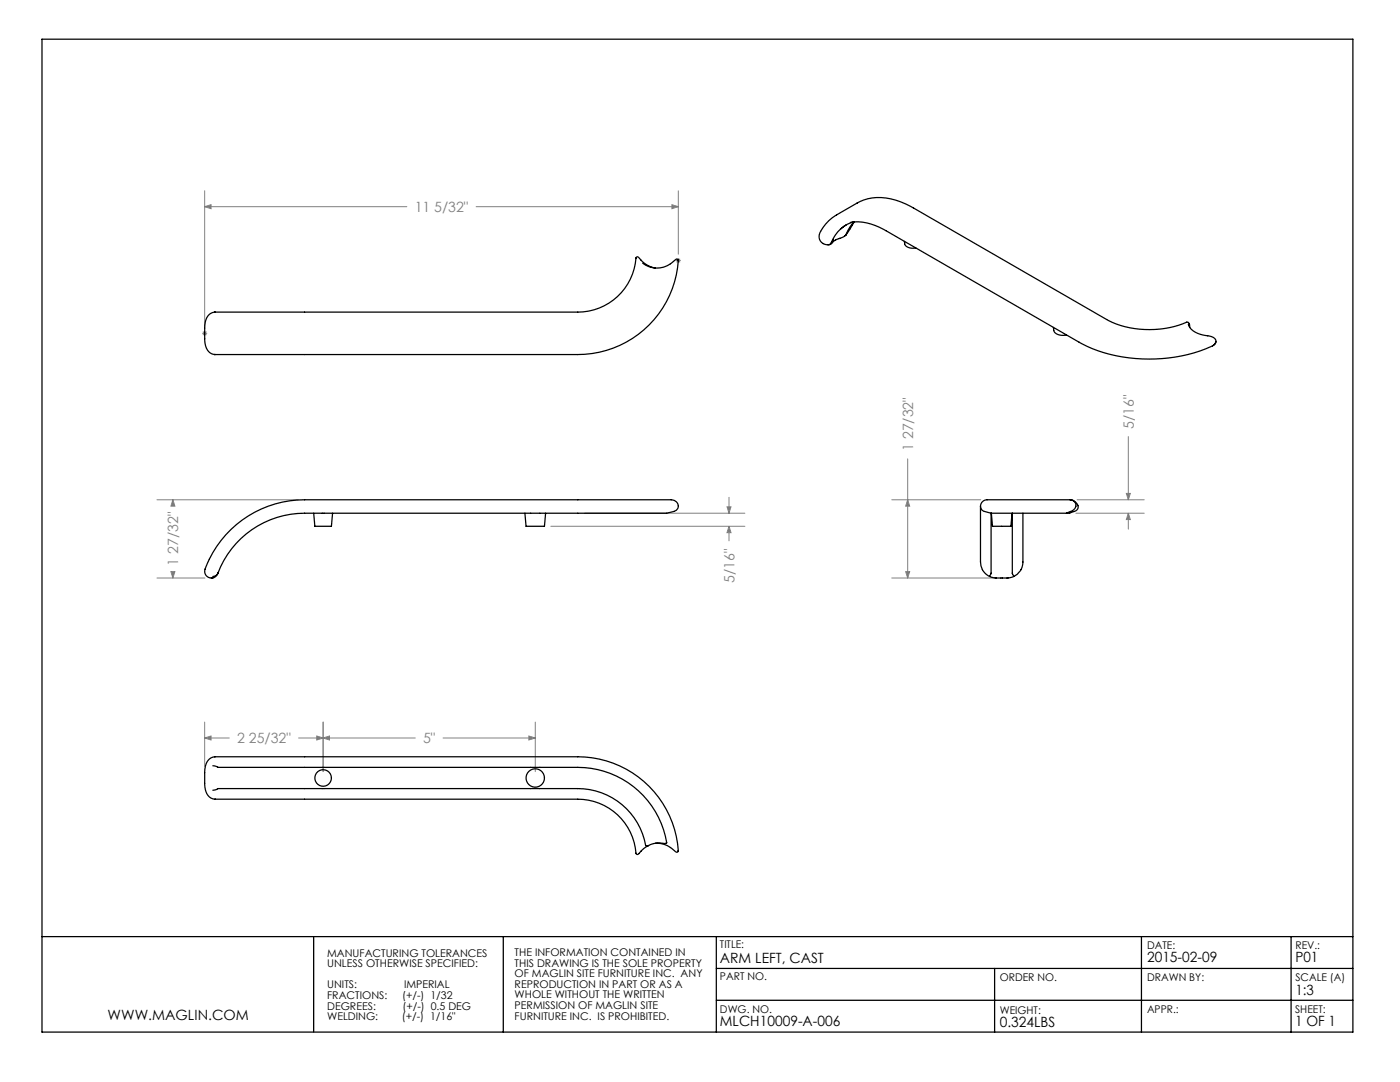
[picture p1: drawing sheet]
<svg xmlns="http://www.w3.org/2000/svg" width="279mm" height="216mm" viewBox="0 0 279 216" stroke-linecap="round" stroke-linejoin="round" font-family="sans-serif">
<path d="M8.4 7.8h261.6v198.1h-261.6zM8.4 186.9h261.6M62.6 186.9v19M100.4 186.9v19M143 199.6h127M143 193.2h127M143 186.9v19M198.5 193.2v12.7M227.8 186.9v19M257.7 186.9v19" fill="none" stroke="#000" stroke-width=".25"/>
<g fill="none" stroke="#808080" stroke-width=".2">
<path d="M40.8 38.1v27.1M135.4 38.1v12.6M40.8 41.2l1.3-.4v.8zM40.8 41.2h40.4M95 41.2h40.4M134.1 40.8l1.3 .4-1.3 .4zM134.9 52h1M135 51.6l.7 .7M135.4 51.5v1M135.7 51.6l-.7 .7M40.3 66.5h1M40.5 66.2l.7 .7"/>
<path d="M40.8 66v1M41.2 66.2l-.7 .7M31.3 99.7h28.2M34.5 99.7l.4 1.3h-.8zM34.5 99.7v.9M145.5 99.2v3.2M178 99.7h17.7M181.1 91.6v23.7M181.1 99.7l.4 1.3h-.8zM215 99.7h13.4M224.8 98.5h.8l-.4 1.2zM225.2 87.1v12.6"/>
<path d="M31.3 115.3h9.6M34.1 114.1h.8l-.4 1.2zM34.5 114.4v.9M109.9 105h38.8M116.6 102.4h32.1M145.1 101.1h.8l-.4 1.3zM145.5 105v2.9M145.5 105l.4 1.3h-.8zM178 115.3h20.8M180.7 114.1h.8l-.4 1.2zM214.7 102.4h13.7M225.2 102.4v3.2"/>
<path d="M225.2 102.4l.4 1.3h-.8zM40.8 147.3l1.3-.4v.8zM40.8 144.1v8.8M40.8 147.3h5M59.6 147.3h23.3M63.2 146.9l1.3 .4-1.3 .4zM64.5 147.3l1.3-.4v.8zM64.5 144.1v9.9M88.4 147.3h18.4M105.6 146.9l1.2 .4-1.2 .4zM106.8 144.1v9.9"/>
</g>
<g fill="#808080">
<path d="M134.1 40.8l1.3 .4-1.3 .4zM40.8 41.2l1.3-.4v.8z"/>
<path d="M63.2 146.9l1.3 .4-1.3 .4zM40.8 147.3l1.3-.4v.8z"/>
<path d="M64.5 147.3l1.3-.4v.8zM105.6 146.9l1.2 .4-1.2 .4z"/>
<path d="M180.7 114.1h.8l-.4 1.2zM181.1 99.7l.4 1.3h-.8zM225.2 102.4l.4 1.3h-.8zM224.8 98.5h.8l-.4 1.2z"/>
<path d="M34.5 99.7l.4 1.3h-.8zM34.1 114.1h.8l-.4 1.2zM145.1 101.1h.8l-.4 1.3zM145.5 105l.4 1.3h-.8z"/>
</g>
<g fill="none" stroke="#000" stroke-width=".25">
<path d="M130.8 53.5a6.1 6.1 0 0 1-3.5-2.2l-.4 .2a11.6 11.6 0 0 1-11.6 10.8h-72.4M135.4 51.9v.1M135.4 51.9a.34 .34 0 0 0-.3-.2 .34 .34 0 0 0-.4 .2 4.8 4.8 0 0 1-6.4 .6M135.4 52h.1M135.4 52a20.1 20.1 0 0 1-20.1 18.7h-72.5M165.7 48.8h-.3M166.2 48.3l-.5 .5M166.3 47.8l-.3 .6M168.8 46.9l-.5 .4-1.5 .6-.6 .4M168.9 44.9l-1.1 .8M169.7 44.4a10.4 10.4 0 0 1 7.1 1.6l38.6 22.3a31.1 31.1 0 0 0 26.6 .7M170.4 44.3a7.5 7.5 0 0 0-4.6 4.3 1.34 1.34 0 0 1-2.1-.5l-.2-1 .3-.9"/>
<path d="M170.5 44.2a5.4 5.4 0 0 0-1.7 2.6l.9-1.2M170.5 44.3l-.8 1.3M171 40.5a10.2 10.2 0 0 1 9.8 .2l40.1 23.1a19.5 19.5 0 0 0 16.1 .5l.4 .4M171.1 40.5l-4.4 2.5a8.5 8.5 0 0 0-2.9 3.2M180.5 48.2a1.37 1.37 0 0 0 1.8 1.3h.5M42.8 70.7h.1M42.8 62.3a2.31 2.31 0 0 0-1.9 2.5l-.1 2.8a2.86 2.86 0 0 0 1.9 3.1h.2M42.9 62.3h-.1M210.2 65.3a1.61 1.61 0 0 0 2.1 1.6l.6-.1M237.2 64.7a2.94 2.94 0 0 0 2.3 2l1.2 .3a1.68 1.68 0 0 1 2 1.2l-.3 .5-.4 .3M237.4 64.7v.6M237.4 64.7v.1"/>
<path d="M242.6 68.3l-.2 .4-.4 .3M213.6 99.7a1.16 1.16 0 0 1 1.1 1.1 1.16 1.16 0 0 1-1 1.2l-.8 .4h-15.1M213.6 99.7a1.43 1.43 0 0 1 1.4 2l-1.5 .7M213.6 99.7h-15.8a1.57 1.57 0 0 0-2.1 1.4l.4 .8 1.7 .5M42.4 115.3h-.1M43.4 114.5a1.07 1.07 0 0 1-.9 .5M43.5 114.4a1.34 1.34 0 0 1-1.2 .9M43.5 114.4a18.5 18.5 0 0 1 17.3-12h70a8.2 8.2 0 0 0 4.2-.6 1.25 1.25 0 0 0 .2-1.5 1.25 1.25 0 0 0-1.4-.6h-73a21 21 0 0 0-19.9 14.2 1.34 1.34 0 0 0 1.4 1.4M43.5 114.4l-.1 .1M43.5 114.4h.1M62.6 102.4l.2 2.6h3.3l.3-2.6M104.8 102.4l.2 2.6h3.7l.2-2.6"/>
<path d="M195.7 101v11.2M195.7 112.1a3.2 3.2 0 0 0 1.8 2.9M197.5 115l1.4 .3h2.3l1.1-.3M197.8 102.4l.3 2.6h3.6l.3-2.6v12l.3 .6M197.8 102.4v12l-.3 .6M204.1 112.1v.4a3.1 3.1 0 0 1-1.8 2.5M204.1 102.4v9.8M213 102.4h.4M213.4 102.2v.2M42.5 157.7l1-.3h71.8a14 14 0 0 1 13.7 11.4l.4-.1M42.5 152.8l1 .3h71.8a17.8 17.8 0 0 1 17.7 15.1l-.3 .1a5 5 0 0 0-3.3 .4M42.9 159.5h72.4a11.8 11.8 0 0 1 11.7 10.9l.3 .1 .2-.2"/>
<path d="M42.9 159.5a2.25 2.25 0 0 1-2-2.5l-.1-2.8a2.72 2.72 0 0 1 2-3.2h72.5a20.1 20.1 0 0 1 20.1 18.9l-.3 .2-.3-.1a5.5 5.5 0 0 0-4-1.7M129.4 168.7l-.8 .6-1 1"/>
<circle cx="64.5" cy="155.2" r="1.65"/>
<circle cx="106.8" cy="155.2" r="1.84"/>
</g>
<g font-size="2.8" fill="#808080">
<text x="82.8" y="42.3">11 5/32&quot;</text>
<text x="182.2" y="90" transform="rotate(-90 182.2 90)">1 27/32&quot;</text>
<text x="226.3" y="85.5" transform="rotate(-90 226.3 85.5)">5/16&quot;</text>
<text x="35.6" y="112.9" transform="rotate(-90 35.6 112.9)">1 27/32&quot;</text>
<text x="146.6" y="116.3" transform="rotate(-90 146.6 116.3)">5/16&quot;</text>
<text x="47.3" y="148.3">2 25/32&quot;</text>
<text x="84.4" y="148.3">5&quot;</text>
</g>
<g font-size="2.8">
<text x="228.9" y="191.9">2015-02-09</text>
<text x="258.5" y="192">P01</text>
<text x="143.7" y="192.1">ARM LEFT, CAST</text>
<text x="21.5" y="203.5">WWW.MAGLIN.COM</text>
<text x="258.5" y="198.5">1:3</text>
<text x="143.7" y="204.7">MLCH10009-A-006</text>
<text x="199.5" y="205">0.324LBS</text>
<text x="258.5" y="204.8">1 OF 1</text>
</g>
<g font-size="2.1">
<text x="65.3" y="190.9">MANUFACTURING TOLERANCES</text>
<text x="102.7" y="190.8">THE INFORMATION CONTAINED IN</text>
<text x="143.7" y="189.2">TITLE:</text>
<text x="228.9" y="189.3">DATE:</text>
<text x="258.5" y="189.3">REV.:</text>
<text x="65.3" y="193">UNLESS OTHERWISE SPECIFIED:</text>
<text x="65.3" y="197.2">UNITS:</text>
<text x="80.6" y="197.2">IMPERIAL</text>
<text x="102.7" y="192.9">THIS DRAWING IS THE SOLE PROPERTY</text>
<text x="102.7" y="195">OF MAGLIN SITE FURNITURE INC. ANY</text>
<text x="102.7" y="197.1">REPRODUCTION IN PART OR AS A</text>
<text x="143.7" y="195.6">PART NO.</text>
<text x="199.5" y="195.8">ORDER NO.</text>
<text x="228.9" y="195.7">DRAWN BY:</text>
<text x="258.5" y="195.8">SCALE (A)</text>
<text x="65.3" y="199.4">FRACTIONS:</text>
<text x="65.3" y="201.5">DEGREES:</text>
<text x="65.3" y="203.6">WELDING:</text>
<text x="80.2" y="203.6">(+/-) 1/16&quot;</text>
<text x="80.2" y="199.4">(+/-) 1/32</text>
<text x="80.3" y="201.5">(+/-) 0.5 DEG</text>
<text x="102.7" y="199.2">WHOLE WITHOUT THE WRITTEN</text>
<text x="102.7" y="201.4">PERMISSION OF MAGLIN SITE</text>
<text x="102.7" y="203.5">FURNITURE INC. IS PROHIBITED.</text>
<text x="143.7" y="202.1">DWG. NO.</text>
<text x="199.5" y="202.3">WEIGHT:</text>
<text x="228.9" y="202.1">APPR.:</text>
<text x="258.5" y="202.1">SHEET:</text>
</g>
</svg>
